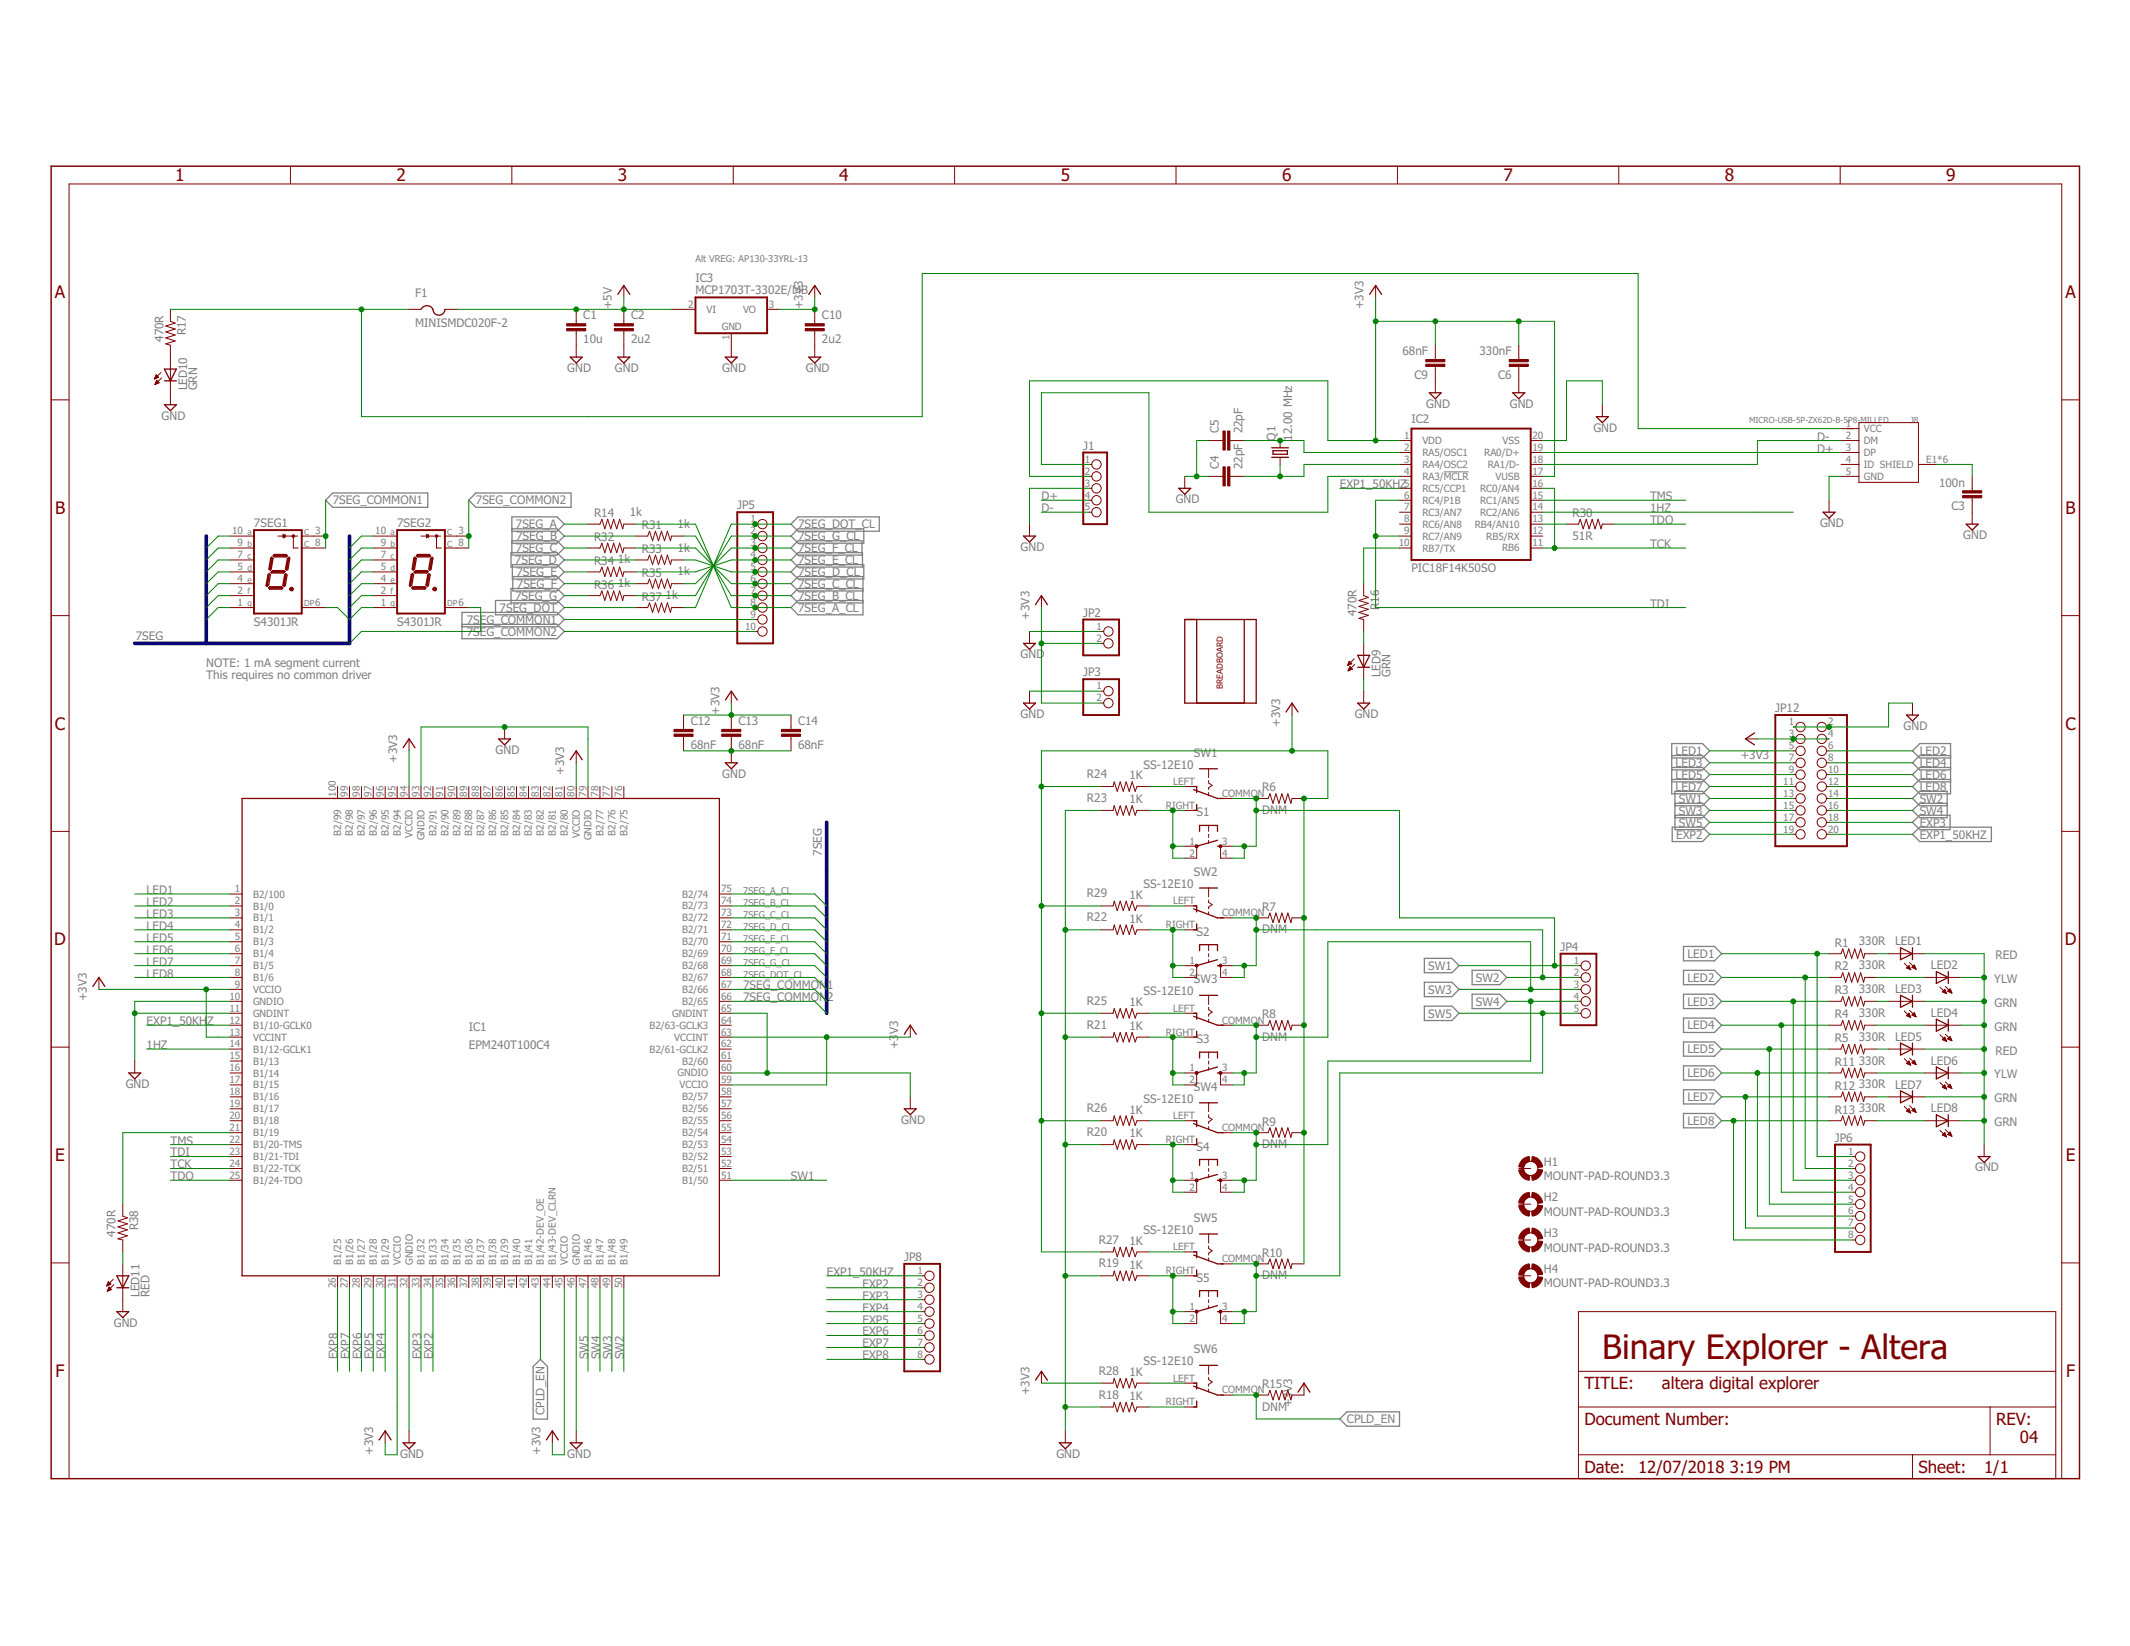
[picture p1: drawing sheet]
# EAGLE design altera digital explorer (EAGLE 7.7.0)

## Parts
7SEG1  S4301JR  S4301B  [S4301B]
7SEG2  S4301JR  S4301B  [S4301B]
C1  10u  C-EUC0805  [C0805]
C2  2u2  C-EUC0805  [C0805]
C3  100n  C-EUC0603  [C0603]
C4  22pF  C-EUC0603  [C0603]
C5  22pF  C-EUC0603  [C0603]
C6  330nF  C-EUC0603  [C0603]
C9  68nF  C-EUC0603  [C0603]
C10  2u2  C-EUC0805  [C0805]
C12  68nF  C-EUC0603  [C0603]
C13  68nF  C-EUC0603K  [C0603K]
C14  68nF  C-EUC0603  [C0603]
F1  MINISMDC020F-2  PTCFUSE-1812  [1812]
H1  MOUNT-PAD-ROUND3.3  [3,3-PAD]
H2  MOUNT-PAD-ROUND3.3  [3,3-PAD]
H3  MOUNT-PAD-ROUND3.3  [3,3-PAD]
H4  MOUNT-PAD-ROUND3.3  [3,3-PAD]
IC1  EPM240T100C4  [TQFP100]
IC2  PIC18F14K50SO  [SO20]
IC3  MCP1703T-3302E/MB  MCP170333MB  [SOT89]
J1  CON_HEADER_1X05-PTH  [M1X5]
J8  MICRO-USB-5P-ZX62D-B-5P8-MILLED  [B-SMD-5P-TH-MILLED]
JP2  PINHD-1X2  [1X02]
JP3  PINHD-1X2  [1X02]
JP4  PINHD-1X5  [1X05]
JP5  PINHD-1X10  [1X10]
JP6  PINHD-1X8  [1X08]
JP8  PINHD-1X8  [1X08]
JP12  PINHD-2X10  [2X10]
LED1  RED  LEDCHIP-LED0805  [CHIP-LED0805]
LED2  YLW  LEDCHIP-LED0805  [CHIP-LED0805]
LED3  GRN  LEDCHIP-LED0805  [CHIP-LED0805]
LED4  GRN  LEDCHIP-LED0805  [CHIP-LED0805]
LED5  RED  LEDCHIP-LED0805  [CHIP-LED0805]
LED6  YLW  LEDCHIP-LED0805  [CHIP-LED0805]
LED7  GRN  LEDCHIP-LED0805  [CHIP-LED0805]
LED8  GRN  LEDCHIP-LED0805  [CHIP-LED0805]
LED9  GRN  LEDCHIP-LED0805  [CHIP-LED0805]
LED10  GRN  LEDCHIP-LED0805  [CHIP-LED0805]
LED11  RED  LEDCHIP-LED0805  [CHIP-LED0805]
Q1  12.00 MHz  CRYSTALHC49UP  [HC49UP]
R1  330R  R-US_R0603  [R0603]
R2  330R  R-US_R0603  [R0603]
R3  330R  R-US_R0603  [R0603]
R4  330R  R-US_R0603  [R0603]
R5  330R  R-US_R0603  [R0603]
R6  DNM  R-US_R0603  [R0603]
R7  DNM  R-US_R0603  [R0603]
R8  DNM  R-US_R0603  [R0603]
R9  DNM  R-US_R0603  [R0603]
R10  DNM  R-US_R0603  [R0603]
R11  330R  R-US_R0603  [R0603]
R12  330R  R-US_R0603  [R0603]
R13  330R  R-US_R0603  [R0603]
R14  1k  R-US_R0603  [R0603]
R15  DNM  R-US_R0603  [R0603]
R16  470R  R-US_R0603  [R0603]
R17  470R  R-US_R0603  [R0603]
R18  1K  R-US_R0603  [R0603]
R19  1K  R-US_R0603  [R0603]
R20  1K  R-US_R0603  [R0603]
R21  1K  R-US_R0603  [R0603]
R22  1K  R-US_R0603  [R0603]
R23  1K  R-US_R0603  [R0603]
R24  1K  R-US_R0603  [R0603]
R25  1K  R-US_R0603  [R0603]
R26  1K  R-US_R0603  [R0603]
R27  1K  R-US_R0603  [R0603]
R28  1K  R-US_R0603  [R0603]
R29  1K  R-US_R0603  [R0603]
R30  51R  R-US_R0603  [R0603]
R31  1k  R-US_R0603  [R0603]
R32  R-US_R0603  [R0603]
R33  1k  R-US_R0603  [R0603]
R34  1k  R-US_R0603  [R0603]
R35  1k  R-US_R0603  [R0603]
R36  1k  R-US_R0603  [R0603]
R37  1k  R-US_R0603  [R0603]
R38  470R  R-US_R0603  [R0603]
S1  TAC_SWITCHPTH  [TACTILE-PTH]
S2  TAC_SWITCHPTH  [TACTILE-PTH]
S3  TAC_SWITCHPTH  [TACTILE-PTH]
S4  TAC_SWITCHPTH  [TACTILE-PTH]
S5  TAC_SWITCHPTH  [TACTILE-PTH]
SW1  SS-12E10  [SS-12E10]
SW2  SS-12E10  [SS-12E10]
SW3  SS-12E10  [SS-12E10]
SW4  SS-12E10  [SS-12E10]
SW5  SS-12E10  [SS-12E10]
SW6  SS-12E10  [SS-12E10]
U$1  BB-400TP  [BB-400TP]

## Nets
1HZ: IC1.14(B1/12-GCLK1) IC2.14(RC2/AN6)
7SEG_A: 7SEG1.10(A) 7SEG2.10(A) R14.1
7SEG_A_CL: IC1.75(B2/74) JP5.8 R14.2
7SEG_B: 7SEG1.9(B) 7SEG2.9(B) R31.1
7SEG_B_CL: IC1.74(B2/73) JP5.7 R31.2
7SEG_C: 7SEG1.7(C) 7SEG2.7(C) R32.1
7SEG_C_CL: IC1.73(B2/72) JP5.6 R32.2
7SEG_COMMON1: 7SEG1.3(C) 7SEG1.8(C) IC1.67(B2/66) JP5.9
7SEG_COMMON2: 7SEG2.3(C) 7SEG2.8(C) IC1.66(B2/65) JP5.10
7SEG_D: 7SEG1.5(D) 7SEG2.5(D) R33.1
7SEG_D_CL: IC1.72(B2/71) JP5.5 R33.2
7SEG_DOT: 7SEG1.6(DP) 7SEG2.6(DP) R37.1
7SEG_DOT_CL: IC1.68(B2/67) JP5.1 R37.2
7SEG_E: 7SEG1.4(E) 7SEG2.4(E) R34.1
7SEG_E_CL: IC1.71(B2/70) JP5.4 R34.2
7SEG_F: 7SEG1.2(F) 7SEG2.2(F) R35.1
7SEG_F_CL: IC1.70(B2/69) JP5.3 R35.2
7SEG_G: 7SEG1.1(G) 7SEG2.1(G) R36.1
7SEG_G_CL: IC1.69(B2/68) JP5.2 R36.2
+3V3: C6.2 C9.2 C10.1 C12.1 C13.1 C14.1 IC1.9(VCCIO) IC1.13(VCCINT) IC1.31(VCCIO) IC1.45(VCCIO) IC1.59(VCCIO) IC1.63(VCCINT) IC1.80(VCCIO) IC1.94(VCCIO) IC2.1(VDD) IC2.17(VUSB) IC3.3(VO) J1.2 JP2.2 JP3.2 JP12.3 JP12.4 R6.2 R7.2 R8.2 R9.2 R10.2 R15.2 R24.2 R25.2 R26.2 R27.2 R28.2 R29.2
+5V: C1.1 C2.1 F1.2 IC3.2@1(VI1)
CPLD_EN: IC1.43(B1/42-DEV_OE) R15.1 SW6.COMMON(P)
D+: IC2.19(RA0/D+) J1.4 J8.3(DP)
D-: IC2.18(RA1/D-) J1.5 J8.2(DM)
EXP1_50KHZ: IC1.12(B1/10-GCLK0) IC2.5(RC5/CCP1) JP8.1 JP12.20
EXP2: IC1.34(B1/33) JP8.2 JP12.19
EXP3: IC1.33(B1/32) JP8.3 JP12.18
EXP4: IC1.30(B1/29) JP8.4
EXP5: IC1.29(B1/28) JP8.5
EXP6: IC1.28(B1/27) JP8.6
EXP7: IC1.27(B1/26) JP8.7
EXP8: IC1.26(B1/25) JP8.8
GND: C1.2 C2.2 C3.1 C4.1 C5.1 C6.1 C9.1 C10.2 C12.2 C13.2 C14.2 IC1.10(GNDIO) IC1.11(GNDINT) IC1.32(GNDIO) IC1.46(GNDIO) IC1.60(GNDIO) IC1.65(GNDINT) IC1.79(GNDIO) IC1.93(GNDIO) IC2.20(VSS) IC3.1(GND) J1.3 J8.5(GND) JP2.1 JP3.1 JP12.1 JP12.2 LED1.C LED2.C LED3.C LED4.C LED5.C LED6.C LED7.C LED8.C LED9.C LED10.C LED11.C R18.2 R19.2 R20.2 R21.2 R22.2 R23.2
LED1: IC1.1(B2/100) JP6.1 JP12.5 R1.1
LED2: IC1.2(B1/0) JP6.2 JP12.6 R2.1
LED3: IC1.3(B1/1) JP6.3 JP12.7 R3.1
LED4: IC1.4(B1/2) JP6.4 JP12.8 R4.1
LED5: IC1.5(B1/3) JP6.5 JP12.9 R5.1
LED6: IC1.6(B1/4) JP6.6 JP12.10 R11.1
LED7: IC1.7(B1/5) JP6.7 JP12.11 R12.1
LED8: IC1.8(B1/6) JP6.8 JP12.12 R13.1
N$1: IC2.10(RB7/TX) R16.1
N$2: LED4.A R4.2
N$3: IC2.13(RB4/AN10) R30.1
N$4: IC1.21(B1/19) R38.1
N$5: R22.1 S2.1 S2.2 SW2.RIGHT(S)
N$6: F1.1 J8.1(VCC) R17.1
N$7: C3.2 J8.E1(SHIELD) J8.E2(SHIELD) J8.P$1(SHIELD) J8.P$2(SHIELD) J8.P$3(SHIELD) J8.P$4(SHIELD)
N$8: LED11.A R38.2
N$9: IC2.4(RA3/!MCLR!) J1.1
N$12: LED9.A R16.2
N$13: C5.2 IC2.2(RA5/OSC1) Q1.2
N$14: C4.2 IC2.3(RA4/OSC2) Q1.1
N$15: R20.1 S4.1 S4.2 SW4.RIGHT(S)
N$16: LED10.A R17.2
N$17: R21.1 S3.1 S3.2 SW3.RIGHT(S)
N$18: R18.1 SW6.RIGHT(S)
N$19: R19.1 S5.1 S5.2 SW5.RIGHT(S)
N$23: LED1.A R1.2
N$24: R23.1 S1.1 S1.2 SW1.RIGHT(S)
N$25: LED2.A R2.2
N$26: LED3.A R3.2
N$28: LED5.A R5.2
N$29: LED6.A R11.2
N$30: LED7.A R12.2
N$31: LED8.A R13.2
N$35: R24.1 SW1.LEFT(O)
N$55: R25.1 SW3.LEFT(O)
N$56: R26.1 SW4.LEFT(O)
N$57: R27.1 SW5.LEFT(O)
N$58: R28.1 SW6.LEFT(O)
N$59: R29.1 SW2.LEFT(O)
SW1: IC1.51(B1/50) JP4.1 JP12.13 R6.1 S1.3 S1.4 SW1.COMMON(P)
SW2: IC1.50(B1/49) JP4.2 JP12.14 R7.1 S2.3 S2.4 SW2.COMMON(P)
SW3: IC1.49(B1/48) JP4.3 JP12.15 R8.1 S3.3 S3.4 SW3.COMMON(P)
SW4: IC1.48(B1/47) JP4.4 JP12.16 R9.1 S4.3 S4.4 SW4.COMMON(P)
SW5: IC1.47(B1/46) JP4.5 JP12.17 R10.1 S5.3 S5.4 SW5.COMMON(P)
TCK: IC1.24(B1/22-TCK) IC2.11(RB6) IC2.16(RC0/AN4)
TDI: IC1.23(B1/21-TDI) IC2.6(RC4/P1B) IC2.9(RC7/AN9)
TDO: IC1.25(B1/24-TDO) R30.2
TMS: IC1.22(B1/20-TMS) IC2.15(RC1/AN5)
Unconnected: H1.B3,3(MOUNT) H2.B3,3(MOUNT) H3.B3,3(MOUNT) H4.B3,3(MOUNT) IC1.15(B1/13) IC1.16(B1/14) IC1.17(B1/15) IC1.18(B1/16) IC1.19(B1/17) IC1.20(B1/18) IC1.35(B1/34) IC1.36(B1/35) IC1.37(B1/36) IC1.38(B1/37) IC1.39(B1/38) IC1.40(B1/39) IC1.41(B1/40) IC1.42(B1/41) IC1.44(B1/43-DEV_CLRN) IC1.52(B2/51) IC1.53(B2/52) IC1.54(B2/53) IC1.55(B2/54) IC1.56(B2/55) IC1.57(B2/56) IC1.58(B2/57) IC1.61(B2/60) IC1.62(B2/61-GCLK2) IC1.64(B2/63-GCLK3) IC1.76(B2/75) IC1.77(B2/76) IC1.78(B2/77) IC1.81(B2/80) IC1.82(B2/81) IC1.83(B2/82) IC1.84(B2/83) IC1.85(B2/84) IC1.86(B2/85) IC1.87(B2/86) IC1.88(B2/87) IC1.89(B2/88) IC1.90(B2/89) IC1.91(B2/90) IC1.92(B2/91) IC1.95(B2/94) IC1.96(B2/95) IC1.97(B2/96) IC1.98(B2/97) IC1.99(B2/98) IC1.100(B2/99) IC2.7(RC3/AN7) IC2.8(RC6/AN8) IC2.12(RB5/RX) IC3.2(VI) J8.4(ID)

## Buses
7SEG_COMMON1,7SEG_COMMON2,7SEG_DOT_CL,7SEG_G_CL,7SEG_F_CL,7SEG_E_CL,7SEG_D_CL,7SEG_C_CL,7SEG_B_CL,7SEG_A_CL
7SEG_A,7SEG_B,7SEG_C,7SEG_D,7SEG_E,7SEG_F,7SEG_G,7SEG_DOT

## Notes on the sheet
- Alt VREG: AP130-33YRL-13
- TCK
- 7SEG
- NOTE: 1 mA segment current
- This requires no common driver
- 7SEG
- Binary Explorer - Altera
- 04

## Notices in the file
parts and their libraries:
SparkFun: Licensing: CC v3.0 Share-Alike You are welcome to use this library for commercial purposes.
